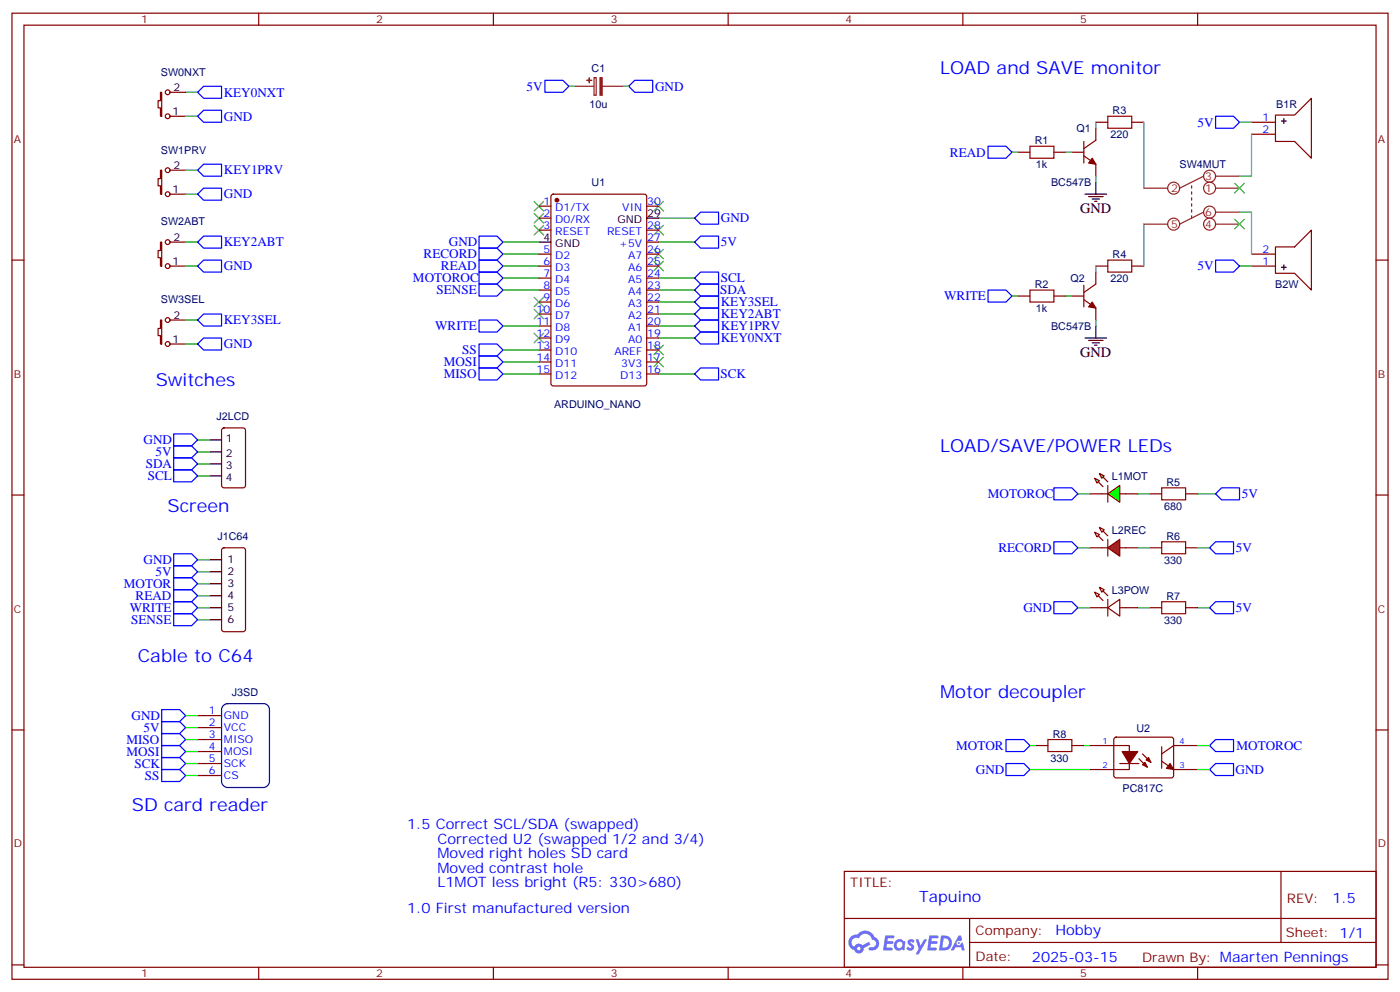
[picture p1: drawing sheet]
# EasyEDA schematic Tapuino-sch-v1.5.json
TITLE: Tapuino; REV: 1.5; Date: 2025-03-15; Sheet: 1/1; Drawn By: Maarten Pennings; Company: Hobby

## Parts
B1R  CHENZJ1:BUZZER_12X9.5RM6.5  [BUZ-TH_BD12.0-P6.50-D0.6_SEA-1285F]
B2W  CHENZJ1:BUZZER_12X9.5RM6.5  [BUZ-TH_BD12.0-P6.50-D0.6_SEA-1285F]
C1  10u  [CAP-D4.0×F1.5]
J1C64  HDR-M-2.54_1x6  [HDR-M-2.54_1X6]
J2LCD  HDR-M-2.54_1x4  [HDR-M-2.54_1X4]
J3SD  microSDCARD-Module  [MICRO-SDCARD-MODULE]
L1MOT  3GC-S  [LED-TH_BD3.0-P2.54-RD]
L2REC  3SRD-201  [LED-TH_BD3.0-P2.54-RD]
L3POW  XL-302UBD  [LED-TH_BD3.8-P2.54-FD_BLUE]
Q1  BC547B  [TO-92-3_L4.9-W3.7-P1.27-L]
Q2  BC547B  [TO-92-3_L4.9-W3.7-P1.27-L]
R1  1k  [R_AXIAL-0.4]
R2  1k  [R_AXIAL-0.4]
R3  220  [R_AXIAL-0.4]
R4  220  [R_AXIAL-0.4]
R5  680  [R_AXIAL-0.4]
R6  330  [R_AXIAL-0.4]
R7  330  [R_AXIAL-0.4]
R8  330  [R_AXIAL-0.4]
SW0NXT  MX1A-11NW  [SW-TH_MX1A-11NW]
SW1PRV  MX1A-11NW  [SW-TH_MX1A-11NW]
SW2ABT  MX1A-11NW  [SW-TH_MX1A-11NW]
SW3SEL  MX1A-11NW  [SW-TH_MX1A-11NW]
SW4MUT  SWITCH_DPDT 5.8X5.8MM  [LATCHING TACTILE SWITCH 6X6MM]
U1  ARDUINO_NANO  [COMM-TH_ARDUINO_NANO]
U2  PC817C  [DIP-4_L4.6-W6.5-P2.54-LS7.6-BL]

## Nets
5V: B1R.1(+) B2W.1(+) C1.1 J1C64.2 J2LCD.2 J3SD.2(VCC) R5.2 R6.2 R7.2 U1.27(+5V)
GND: C1.2 J1C64.1 J2LCD.1 J3SD.1(GND) L3POW.2(A) Q1.3(E) Q2.3(E) SW0NXT.1 SW1PRV.1 SW2ABT.1 SW3SEL.1 U1.4(GND) U1.29(GND) U2.2(CAT) U2.3(EM)
KEY0NXT: SW0NXT.2 U1.19(A0)
KEY1PRV: SW1PRV.2 U1.20(A1)
KEY2ABT: SW2ABT.2 U1.21(A2)
KEY3SEL: SW3SEL.2 U1.22(A3)
MISO: J3SD.3(MISO) U1.15(D12)
MOSI: J3SD.4(MOSI) U1.14(D11)
MOTOR: J1C64.3 R8.1
MOTOROC: L1MOT.1(K) U1.7(D4) U2.4(COL)
READ: J1C64.4 R1.1 U1.6(D3)
RECORD: L2REC.1(K) U1.5(D2)
SCK: J3SD.5(SCK) U1.16(D13)
SCL: J2LCD.4 U1.24(A5)
SDA: J2LCD.3 U1.23(A4)
SENSE: J1C64.6 U1.8(D5)
SS: J3SD.6(CS) U1.13(D10)
WRITE: J1C64.5 R2.1 U1.11(D8)
B1R_2: B1R.2(-) SW4MUT.3
B2W_2: B2W.2(-) SW4MUT.6
L1MOT_2: L1MOT.2(A) R5.1
L2REC_2: L2REC.2(A) R6.1
Q1_1: Q1.1(C) R3.1
Q1_2: Q1.2(B) R1.2
Q2_1: Q2.1(C) R4.1
Q2_2: Q2.2(B) R2.2
R3_2: R3.2 SW4MUT.2
R4_2: R4.2 SW4MUT.5
R7_1: L3POW.1(K) R7.1
U2_1: R8.2 U2.1(AN)

Not connected (* = marked no-connect by the designer): SW4MUT 1* 4*; U1 1(D1/TX)* 2(D0/RX)* 3(RESET)* 9(D6)* 10(D7)* 12(D9)* 17(3V3)* 18(AREF)* 25(A6)* 26(A7)* 28(RESET)* 30(VIN)*

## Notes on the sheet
- LOAD and SAVE monitor
- Switches
- LOAD/SAVE/POWER LEDs
- Screen
- Cable to C64
- Motor decoupler
- SD card reader
- 1.5 Correct SCL/SDA (swapped)
        Corrected U2 (swapped 1/2 and 3/4)
        Moved right holes SD card
        Moved contrast hole
        L1MOT less bright (R5: 330>680)
- 1.0 First manufactured version

# EasyEDA board Tapuino-pcb-v1.5.json

Outline 100.04 x 100 mm; copper layers: TopLayer, BottomLayer. Coordinates in mm from the lower left corner of the outline.
Outline path: 0,97 arc(0.88,99.12) 3,100 97.04,100 arc(99.16,99.12) 100.04,97 100.04,3 arc(99.16,0.88) 97.04,0 3,0 arc(0.88,0.88) 0,3 0,97

## Design rules (mm)
Default: track 0.254, clearance 0.152, via 0.61, via hole 0.305

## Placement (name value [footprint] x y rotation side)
B1R  CHENZJ1:BUZZER_12X9.5RM6.5  [BUZ-TH_BD12.0-P6.50-D0.6_SEA-1285F]  72.9 25.87 90 top
B2W  CHENZJ1:BUZZER_12X9.5RM6.5  [BUZ-TH_BD12.0-P6.50-D0.6_SEA-1285F]  57.66 25.87 90 top
C1  10u  [CAP-D4.0×F1.5]  31.75 95.89 270 top
Hole_gge7686  -  [Hole_gge7686]  97.03 96.99 0 top
Hole_gge7841  -  [Hole_gge7841]  3.07 96.99 0 top
Hole_gge7856  -  [Hole_gge7856]  97.04 3.01 0 top
Hole_gge8381  -  [Hole_gge8381]  3.05 2.96 0 top
Hole_gge8654  -  [Hole_gge8654]  50.04 50 0 top
Hole_gge8753  -  [Hole_gge8753]  19.56 59.52 0 top
Hole_gge11033  -  [Hole_gge11033]  81.15 65.75 0 top
Hole_gge11054  -  [Hole_gge11054]  81.15 34.76 0 top
Hole_gge11069  -  [Hole_gge11069]  6.35 35.01 0 top
Hole_gge11087  -  [Hole_gge11087]  6.35 65.75 0 top
Hole_gge11201  -  [Hole_gge11201]  97.74 91.78 0 top
Hole_gge11216  -  [Hole_gge11216]  97.74 71.84 0 top
J1C64  HDR-M-2.54_1x6  [HDR-M-2.54_1X6]  50.04 96.66 180 top
J2LCD  HDR-M-2.54_1x4  [HDR-M-2.54_1X4]  11.94 58.13 270 top
J3SD  microSDCARD-Module  [MICRO-SDCARD-MODULE]  57.9 93.89 270 top
L1MOT  3GC-S  [LED-TH_BD3.0-P2.54-RD]  90.68 38.32 270 top
L2REC  3SRD-201  [LED-TH_BD3.0-P2.54-RD]  95.76 38.32 270 top
L3POW  XL-302UBD  [LED-TH_BD3.8-P2.54-FD_BLUE]  10.41 95.39 270 top
Q1  BC547B  [TO-92-3_L4.9-W3.7-P1.27-L]  21.08 28.92 90 top
Q2  BC547B  [TO-92-3_L4.9-W3.7-P1.27-L]  21.08 22.82 90 top
R1  1k  [R_AXIAL-0.4]  9.4 28.41 0 top
R2  1k  [R_AXIAL-0.4]  9.4 23.33 0 top
R3  220  [R_AXIAL-0.4]  32.26 28.41 0 top
R4  220  [R_AXIAL-0.4]  32.26 23.33 0 top
R5  680  [R_AXIAL-0.4]  90.68 27.14 270 top
R6  330  [R_AXIAL-0.4]  95.76 27.14 270 top
R7  330  [R_AXIAL-0.4]  21.08 96.66 0 top
R8  330  [R_AXIAL-0.4]  51.56 83.45 270 top
SW0NXT  MX1A-11NW  [SW-TH_MX1A-11NW]  52.69 11.39 0 top
SW1PRV  MX1A-11NW  [SW-TH_MX1A-11NW]  33.77 11.39 0 top
SW2ABT  MX1A-11NW  [SW-TH_MX1A-11NW]  14.86 11.39 0 top
SW3SEL  MX1A-11NW  [SW-TH_MX1A-11NW]  71.6 11.39 0 top
SW4MUT  SWITCH_DPDT 5.8X5.8MM  [LATCHING TACTILE SWITCH 6X6MM]  43.94 28.33 0 top
U1  ARDUINO_NANO  [COMM-TH_ARDUINO_NANO]  21.59 80.48 0 top
U2  PC817C  [DIP-4_L4.6-W6.5-P2.54-LS7.6-BL]  50.55 73.37 90 top

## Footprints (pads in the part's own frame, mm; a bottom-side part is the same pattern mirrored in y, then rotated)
BUZ-TH_BD12.0-P6.50-D0.6_SEA-1285F
  rect 2x2 hole 1.2: 1(-3.25,0)
  oval 2x2 hole 1.2: 2(3.25,0)
CAP-D4.0×F1.5
  oval 1x1 hole 0.7: 1(-0.75,0) 2(0.751,0)
COMM-TH_ARDUINO_NANO
  rect 1.6x1.6 hole 0.9: 1(17.78,7.62) 30(17.78,-7.62)
  oval 1.6x1.6 hole 0.9: 2(15.24,7.62) 3(12.7,7.62) 4(10.16,7.62) 5(7.62,7.62) 6(5.08,7.62) 7(2.54,7.62) 8(0,7.62) 9(-2.54,7.62) 10(-5.08,7.62) 11(-7.62,7.62) 12(-10.16,7.62) 13(-12.7,7.62) 14(-15.24,7.62) 15(-17.78,7.62) 16(-17.78,-7.62) 17(-15.24,-7.62) 18(-12.7,-7.62) 19(-10.16,-7.62) 20(-7.62,-7.62) 21(-5.08,-7.62) 22(-2.54,-7.62) 23(0,-7.62) 24(2.54,-7.62) 25(5.08,-7.62) 26(7.62,-7.62) 27(10.16,-7.62) 28(12.7,-7.62) 29(15.24,-7.62)
DIP-4_L4.6-W6.5-P2.54-LS7.6-BL
  oval 1.524x2 hole 1: 1(-1.27,-3.81) 2(1.27,-3.81) 3(1.27,3.81) 4(-1.27,3.81)
HDR-M-2.54_1X4
  rect 2.032x2.032 hole 1.27: 1(-3.81,0)
  oval 2.032x2.032 hole 1.27: 2(-1.27,0) 3(1.27,0) 4(3.81,0)
HDR-M-2.54_1X6
  rect 1.575x1.575 hole 0.889: 1(-6.35,0)
  oval 1.575x1.575 hole 0.889: 2(-3.81,0) 3(-1.27,0) 4(1.27,0) 5(3.81,0) 6(6.35,0)
Hole_gge7686
  round 3.2 hole 3.2 unplated: (0,0)
Hole_gge7841
  round 3.2 hole 3.2 unplated: (0,0)
Hole_gge7856
  round 3.2 hole 3.2 unplated: (0,0)
Hole_gge8381
  round 3.2 hole 3.2 unplated: (0,0)
Hole_gge8654
  round 3.2 hole 3.2 unplated: (0,0)
Hole_gge8753
  round 7 hole 7 unplated: (0,0)
Hole_gge11033
  round 3.2 hole 3.2 unplated: (0,0)
Hole_gge11054
  round 3.2 hole 3.2 unplated: (0,0)
Hole_gge11069
  round 3.2 hole 3.2 unplated: (0,0)
Hole_gge11087
  round 3.2 hole 3.2 unplated: (0,0)
Hole_gge11201
  round 2.2 hole 2.2 unplated: (0,0)
Hole_gge11216
  round 2.2 hole 2.2 unplated: (0,0)
LATCHING TACTILE SWITCH 6X6MM
  oval 1.4x1.4 hole 0.8: 1(-2.2,0) 2(0,0) 3(2.3,0) 4(-2.2,-5) 5(0,-5) 6(2.3,-5)
LED-TH_BD3.0-P2.54-RD
  oval 1.524x1.524 hole 0.9: 1(-1.27,0) 2(1.27,0)
LED-TH_BD3.8-P2.54-FD_BLUE
  oval 1.524x1.524 hole 0.9: 1(-1.27,0) 2(1.27,0)
MICRO-SDCARD-MODULE
  oval 1.8x1.8 hole 0.914: 1(5.648,3.436) 2(8.198,3.436) 3(10.748,3.436) 4(13.298,3.436) 5(15.848,3.436) 6(18.398,3.436)
R_AXIAL-0.4
  oval 1.88x1.88 hole 0.899: 1(-5.08,0) 2(5.08,0)
SW-TH_MX1A-11NW
  round 1.702 hole 1.702 unplated: (-4.445,-3.81) (5.715,-3.81)
  round 4 hole 4 unplated: (0.635,-3.81)
  oval 2.2x2.2 hole 1.5: 1(-3.175,-1.27) 2(3.175,1.27)
TO-92-3_L4.9-W3.7-P1.27-L
  rect 0.9x1.6 hole 0.7: 1(-1.27,0)
  oval 0.9x1.6 hole 0.7: 2(0,0) 3(1.27,0)

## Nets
As in the schematic.

Pads without a net: SW4MUT 1 4; U1 1 2 3 9 10 12 17 18 25 26 28 30

## Via types
v1: diameter 0.62, hole 0.31, TopLayer to BottomLayer, 2 vias

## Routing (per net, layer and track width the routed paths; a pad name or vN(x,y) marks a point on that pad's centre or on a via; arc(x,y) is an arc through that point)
5V: length 241.3
  TopLayer w0.762: 72.08,22.62 72.9,22.57 73.41,22.06 R5.2 R6.2 ; B1R.1 B2W.1 ; 42.96,79.97 42.93,67.27 75.95,34.25 76.01,22.57 ; 72.9,22.82 72.9,22.62 ; R7.2 28.16,96.65 C1.1 33.8,98.69 51.56,98.69 53.59,96.66 J1C64.2 53.85,91.33 59.49,85.69 64.57,85.69 65.79,84.47 65.79,76.34 63.32,73.88 59.18,73.88 53.09,79.97 32.84,79.97 31.75,78.88 31.75,69.3 27.43,64.99 15.62,64.99 14.1,63.46 14.1,60.41 13.08,59.4 J2LCD.2
GND: length 293.5
  TopLayer w0.254: 31.99,88.27 31.75,88.02
  BottomLayer w0.254: 31.75,88.02 31.99,88.27 31.99,95.14 ; 36.83,72.78 36.83,66.76 35.05,64.99 16.13,64.99 13.08,61.94 J2LCD.1 12.83,61.94 14.22,60.54 14.22,35.01 19.05,30.19 ; L3POW.2 11.43,95.14 C1.2 35.81,95.14 39.88,99.2 54.1,99.2 56.39,96.91 J1C64.1 56.39,91.91 60.06,88.24 65.06,88.24 66.8,86.5 66.8,71.26 64.85,69.3 58.67,69.3 ; SW3SEL.1 67.54,11.01 11.43,11.01 11.43,10.88 ; 25.65,11.01 25.65,20.28 22.78,24.09 Q2.3 19.56,24.09 17.53,26.12 17.53,28.66 19.05,30.19 ; 19.05,30.19 Q1.3 19.05,30.19 ; U2.3 U2.2 56.26,74.64 57.15,73.88 57.15,70.32 58.67,69.3 ; 58.67,69.3 38.35,69.3 36.83,70.83 U1.29
B1R_2: length 29
  TopLayer w0.254: 46.24,28.33 49.12,31.2 71.37,31.2 72.9,29.68 72.9,29.12
B2W_2: length 14.1
  TopLayer w0.254: 46.24,23.33 52.32,23.33 57.66,28.66 57.66,29.12
KEY0NXT: length 109.5
  TopLayer w0.254: U1.19 11.43,73.88 12.45,74.89 14.48,74.89 15.37,74 15.37,69.81 7.37,61.81 7.37,44.92 15.57,36.72 31.32,36.72 32.84,35.19 32.84,20.97 37.85,15.96 54.61,15.96 55.86,14.71 SW0NXT.2
KEY1PRV: length 95.6
  TopLayer w0.254: 36.95,12.66 36.95,14.83 34.37,17.41 13.46,17.41 11.43,19.44 11.43,39.33 2.79,47.97 2.79,68.29 5.33,70.83 12.95,70.83 13.97,71.84 13.97,72.78
KEY2ABT: length 85.5
  TopLayer w0.254: SW2ABT.2 18.03,12.92 12.45,12.92 10.41,14.95 10.41,38.82 2.29,46.95 2.29,68.8 4.83,71.34 9.4,71.34 10.16,72.1 10.16,73.62 11.94,75.4 14.99,75.4 16.51,73.88 16.51,72.78
KEY3SEL: length 124.1
  TopLayer w0.254: SW3SEL.2 74.78,15.61 72.47,17.92 38.43,17.92 34.8,21.55 34.8,35.7 32.69,37.81 16,37.81 8.38,45.43 8.38,62.19 12.95,66.76 17.02,66.76 19.05,68.8 19.05,72.78
L1MOT_2: length 4.8
  TopLayer w0.254: L1MOT.2 R5.1
L2REC_2: length 4.8
  TopLayer w0.254: L2REC.2 R6.1
MISO: length 60.8
  TopLayer w0.254: 61.34,83.14 56.4,83.14 54.99,84.54 5.24,84.54 3.81,85.97 3.81,88.02
MOSI: length 64
  TopLayer w0.254: 6.35,88.02 6.35,86.58 7.37,85.56 56.13,85.56 57.28,84.42 62.48,84.42 63.12,83.78 63.12,81.24 62.46,80.59 61.34,80.59
MOTOR: length 8.2
  TopLayer w0.254: J1C64.3 51.56,96.41 R8.1
MOTOROC: length 97.5
  TopLayer w0.254: U2.4 46.74,66.51 66.29,46.95 86.11,46.95 90.68,42.38 L1MOT.1
  BottomLayer w0.254: U2.4 43.69,72.1 42.42,73.37 42.42,75.4 41.4,76.42 27.69,76.42 24.64,79.46 24.64,87.59 U1.7
Q1_1: length 6.4
  TopLayer w0.254: Q1.1 23.88,27.65 24.64,28.41 R3.1
Q1_2: length 6.8
  TopLayer w0.254: R1.2 14.99,28.92 Q1.2
Q2_1: length 6.8
  TopLayer w0.254: Q2.1 23.95,21.55 25.73,23.33 R4.1
Q2_2: length 6.8
  TopLayer w0.254: Q2.2 14.99,22.82 R2.2
R3_2: length 9
  TopLayer w0.254: 43.94,28.33 43.94,28.92 42.42,30.44 38.86,30.44 37.34,28.92 R3.2
R4_2: length 8
  TopLayer w0.254: SW4MUT.5 43.94,23.25 42.42,21.73 38.94,21.73 R4.2
R7_1: length 5.6
  TopLayer w0.254: R7.1 L3POW.1
READ: length 120.1
  TopLayer w0.254: 26.67,88.02 26.67,90.06 28.19,91.58 38.35,91.58 39.88,93.1 47.5,93.1 48.77,94.37 J1C64.4 ; R1.1 2.29,28.41 1.78,28.92 1.78,80.48 3.3,82 v1(3.81,82)
  BottomLayer w0.254: 26.67,88.02 26.67,89.55 24.64,91.07 4.75,91.07 2.29,88.61 2.29,83.02 3.3,82 v1(3.81,82)
RECORD: length 101.3
  TopLayer w0.254: L2REC.1 95.76,48.48 94.74,49.49 66.29,49.49 50.04,65.75 50.04,74.38 v1(46.48,77.94)
  BottomLayer w0.254: 29.21,88.02 29.21,80.4 31.67,77.94 v1(46.48,77.94)
SCK: length 66.4
  TopLayer w0.254: 61.34,78.04 57.56,78.04 54.61,80.99 4.83,80.99 3.81,79.97 3.81,72.78
SCL: length 32.8
  TopLayer w0.254: U1.24 24.13,67.78 22.61,66.26 13.08,66.26 9.02,62.19 9.02,55.21 9.91,54.32 J2LCD.4
SDA: length 36.3
  TopLayer w0.254: U1.23 21.59,73.88 22.1,74.38 24.89,74.38 25.4,73.88 25.4,68.03 23.11,65.75 13.21,65.75 9.65,62.19 9.65,57.87 10.67,56.86 J2LCD.3
SENSE: length 27.8
  TopLayer w0.254: J1C64.6 41.4,96.66 37.34,92.6 22.61,92.6 21.59,91.58 21.59,88.02
SS: length 81.9
  TopLayer w0.254: 61.34,75.49 62.57,75.49 63.37,76.29 63.37,78.32 62.36,79.34 58.42,79.34 53.72,84.04 4.83,84.04 2.29,86.58 2.29,90.06 3.3,91.07 7.87,91.07 8.89,90.06 8.89,88.02
U2_1: length 8
  TopLayer w0.254: R8.2 51.56,73.88 53.34,72.1 U2.1
WRITE: length 124.6
  TopLayer w0.254: R2.1 2.29,23.33 1.27,24.35 1.27,24.78 ; J1C64.5 46.23,96.91 45.21,97.93 40.64,97.93 36.32,93.61 17.02,93.61 13.97,90.56 ; 13.97,90.56 13.97,88.02 13.97,90.56 ; 13.97,90.56 12.45,92.09 3.23,92.09 1.27,90.13 1.27,24.6

## Copper pours and planes (outline as drawn; the poured copper is in the pictures)
5V on TopLayer: -16.51,101.31 101.85,101.31 102.87,100.29 102.87,-18.58 102.36,-19.09 -11.94,-19.09 -14.99,-16.04 -14.99,93.69 -14.48,94.2
GND on BottomLayer: 103.89,-4.1 103.89,106.13 101.35,108.67 -5.84,108.67 -7.87,106.64 -7.87,-5.12 -3.81,-5.12 -2.29,-6.64

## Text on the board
BottomSilkLayer: contrast | https://github.com/maarten-pennings/Tapuino
TopSilkLayer: GND | SDA | SCL | 5V | 1k | 16x2 LCD display | Arduino Nano | contrast | 330 | 10u | 220 | SD card reader | https://github.com | /maarten-pennings | /Tapuino | V1.5  2025 Mar 15 | Maarten Pennings | SENSE | WRITE | READ | MOTOR | TAPUINO
